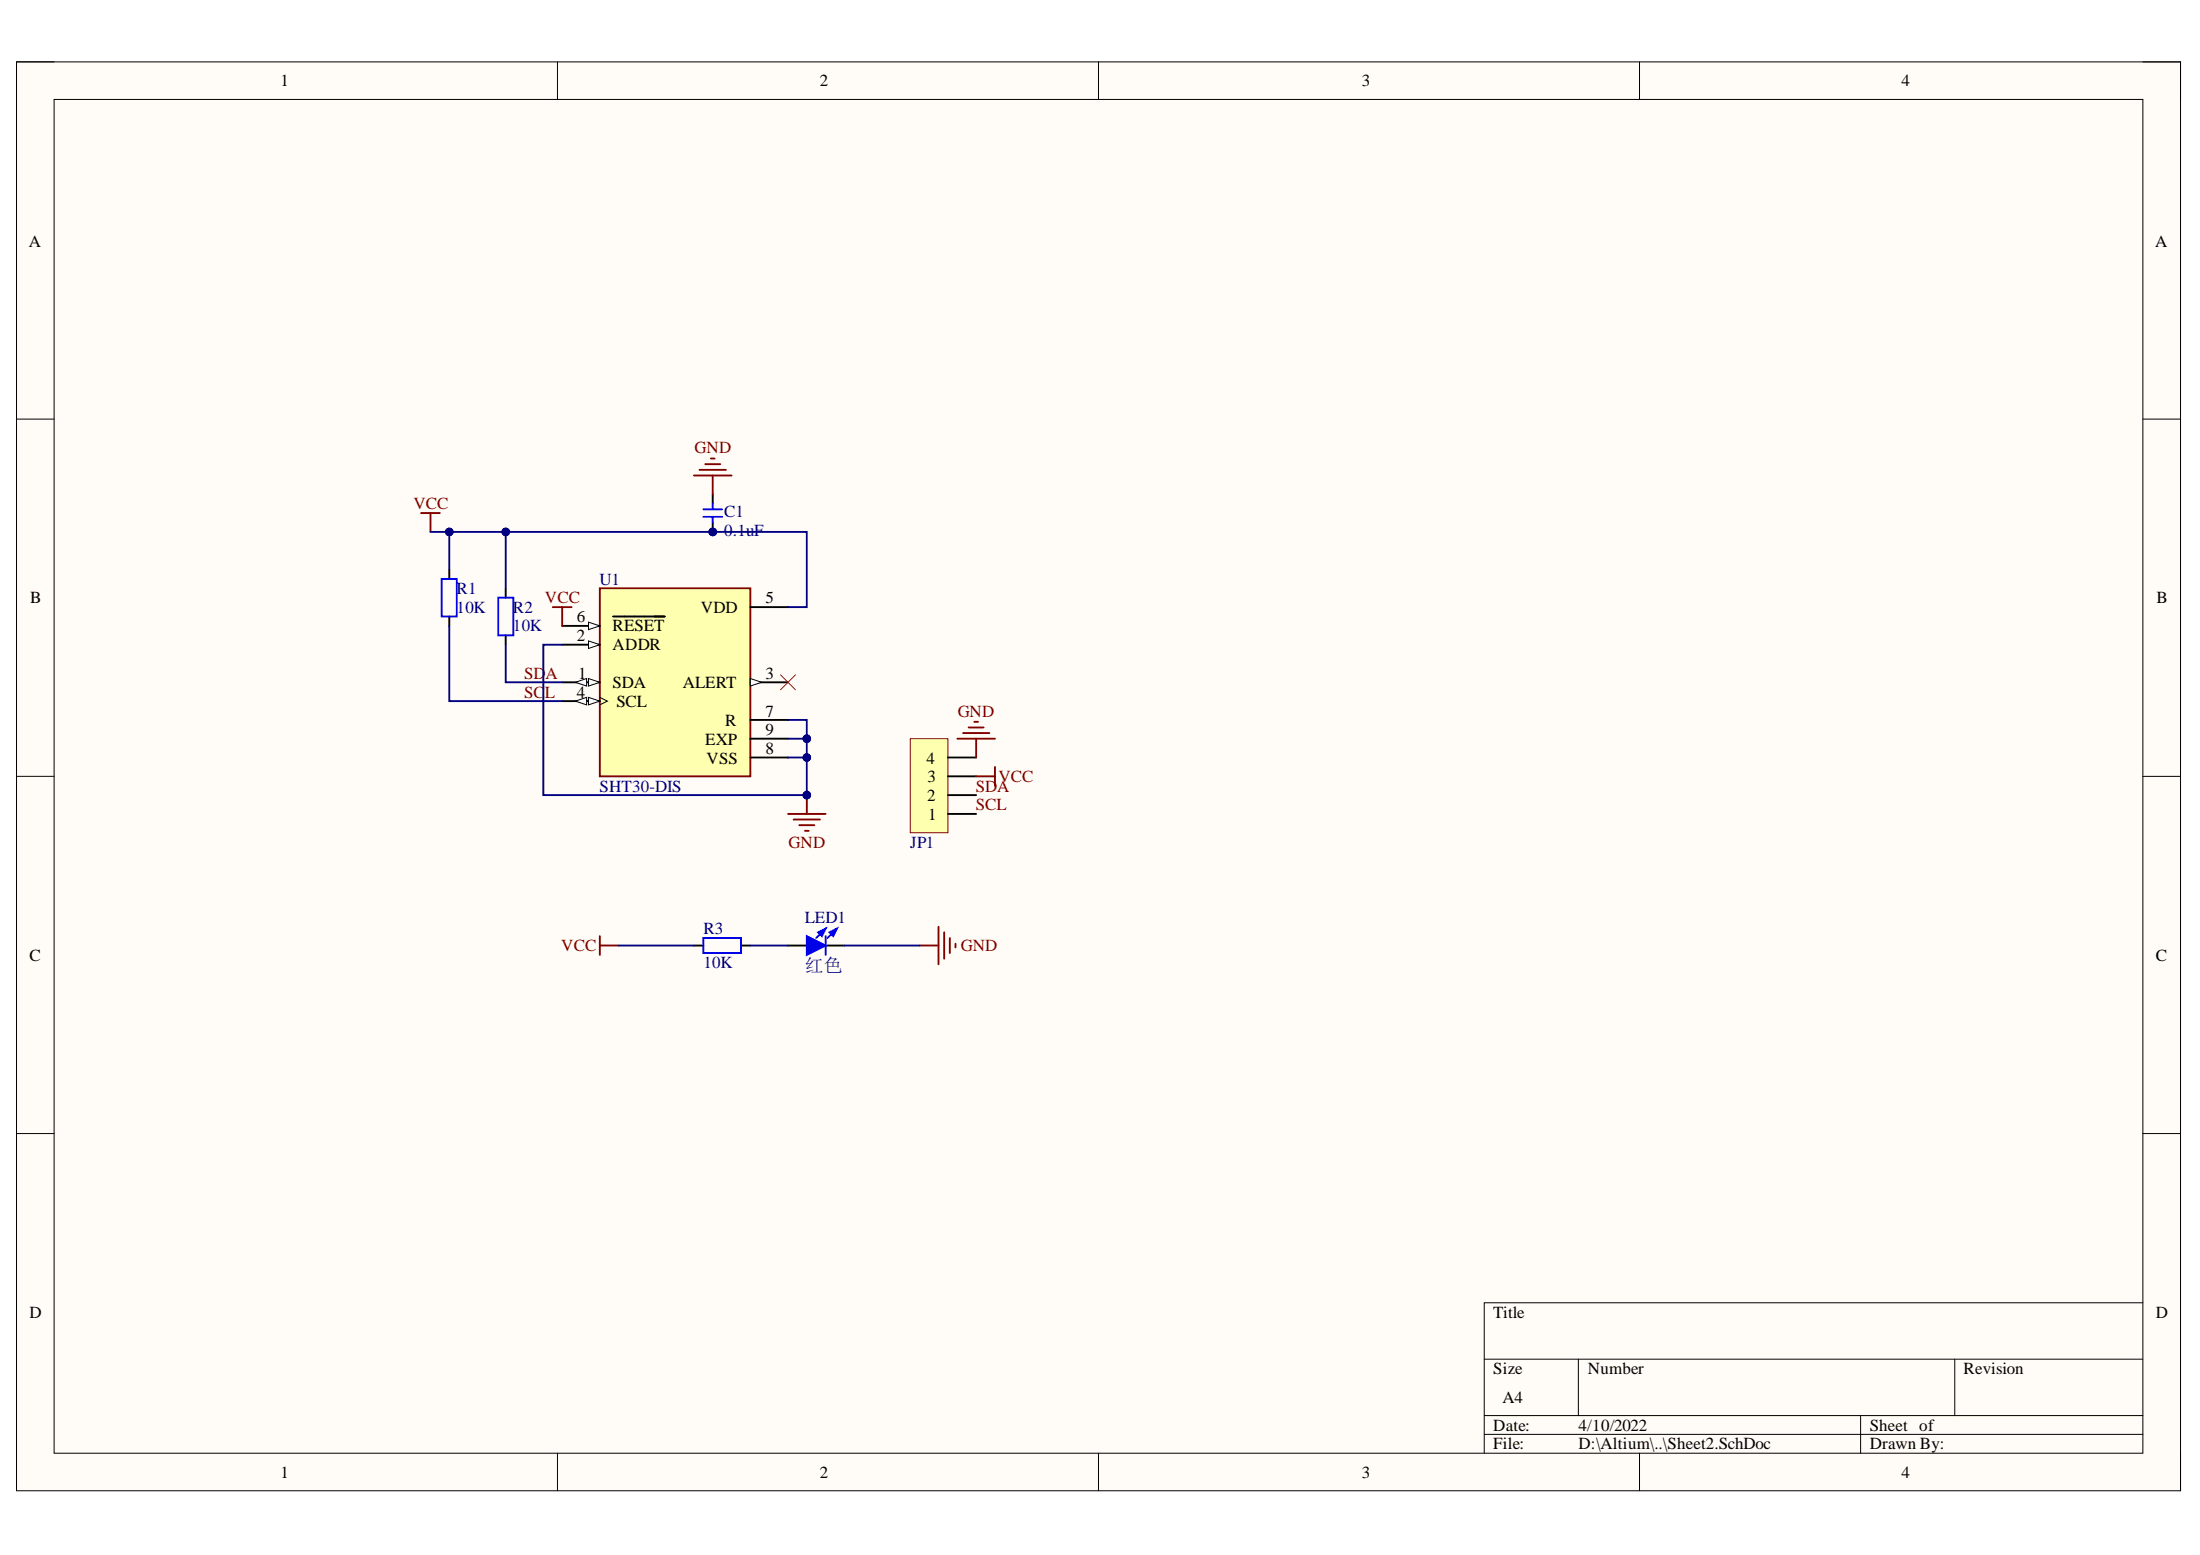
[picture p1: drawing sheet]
# Altium project sht30.PrjPcb
1 sheet, 7 parts. Net scope: global (net labels, ports and power ports of the same name join across sheets).
Board file: PCB1.PcbDoc

## Sheet Sheet2.SchDoc
size A4; SheetNumber: 1; SheetTotal: 1

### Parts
C1  0.1uF  [CAP_0402]
JP1  HDR-1X4  [HDR2.54-LI-4P]  (value not drawn)
LED1  红色  [LED0603_R]
R1  10K  [RES_0402]
R2  10K  [RES_0402]
R3  10K  [RES_0402]
U1  SHT30-DIS  [DFN250X250X100-9N]

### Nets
GND: C1.2 JP1.4 LED1.2(K) U1.2(ADDR) U1.7(R) U1.8(VSS) U1.9(EXP)
VCC: C1.1 JP1.3 R1.2 R2.2 R3.2 U1.5(VDD) U1.6(~{RESET})
SCL: JP1.1 R1.1 U1.4(SCL)
SDA: JP1.2 R2.1 U1.1(SDA)
NetLED1_1: LED1.1(A) R3.1

Not connected (* = marked no-connect by the designer): U1 3(ALERT)*
